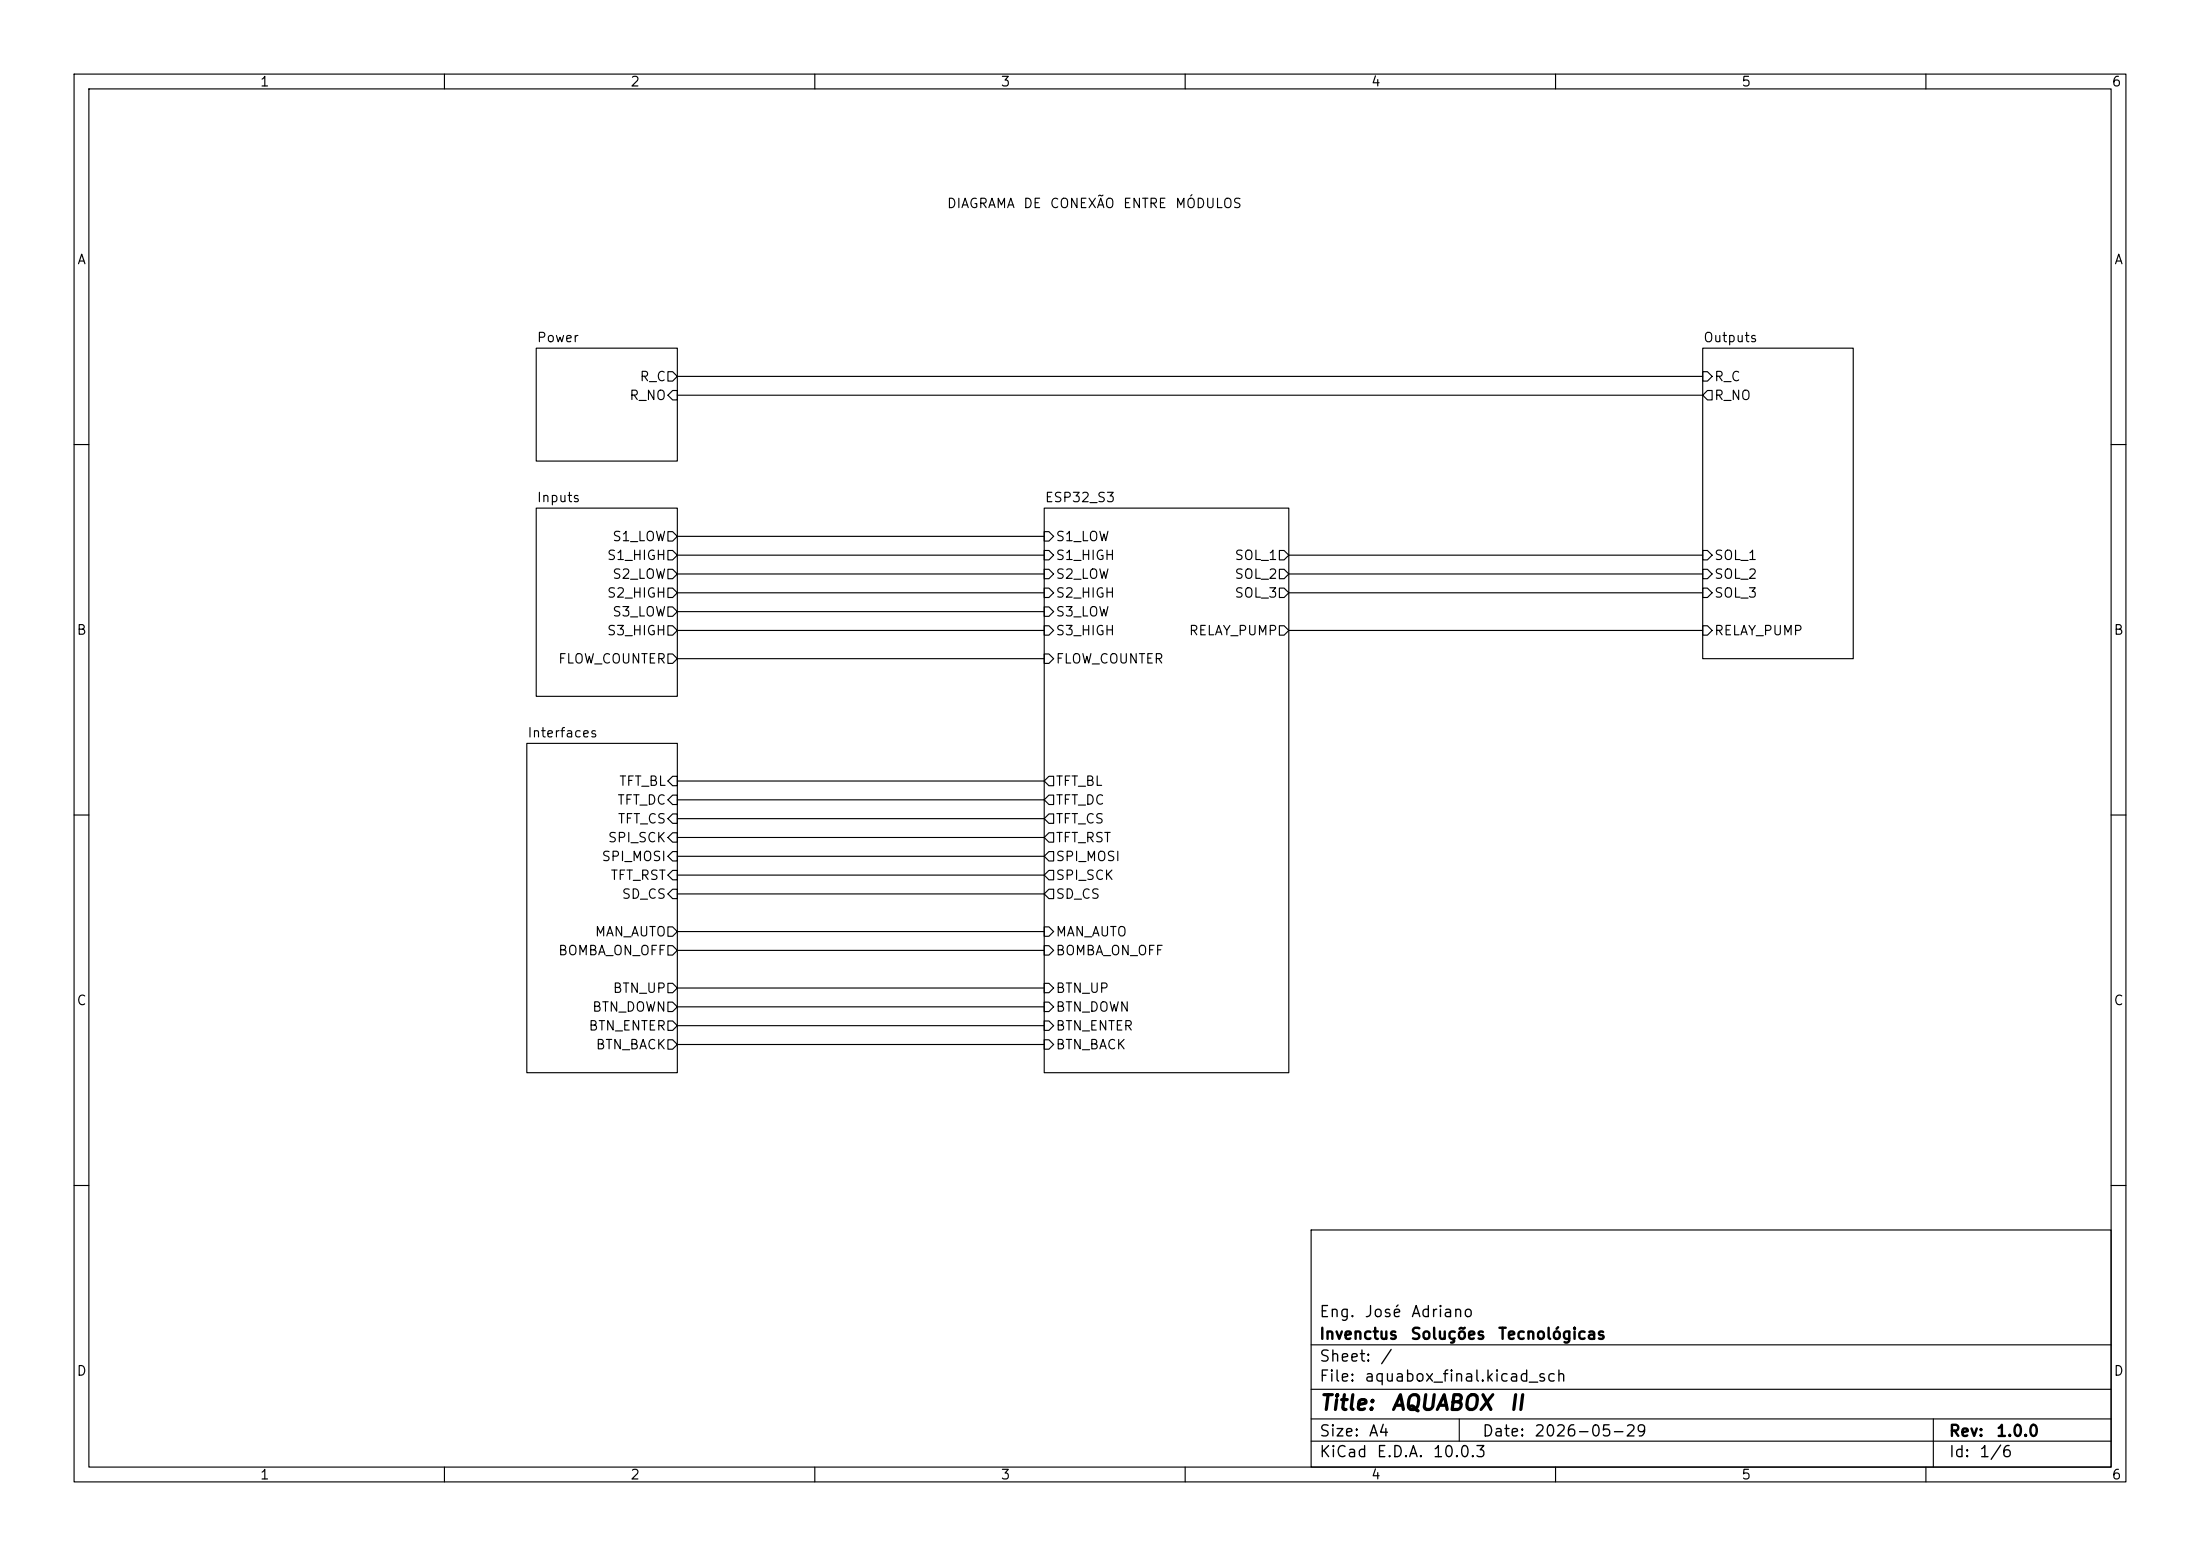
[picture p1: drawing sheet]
(kicad_sch
 (version 20260306)
 (generator "eeschema")
 (generator_version "10.0")
 (paper "A4")
 (title_block
  (title "AQUABOX II")
  (date "2026-05-29")
  (rev "1.0.0")
  (company "Invenctus Soluções Tecnológicas")
  (comment 1 "Eng. José Adriano"))
 (lib_symbols)
 (text "DIAGRAMA DE CONEXÃO ENTRE MÓDULOS"
  (exclude_from_sim no)
  (at 147.32 27.686 0)
  (effects (font (size 1.27 1.27))))
 (wire
  (pts (xy 91.44 118.11) (xy 140.97 118.11))
  (stroke (width 0) (type default)))
 (wire
  (pts (xy 91.44 120.65) (xy 140.97 120.65))
  (stroke (width 0) (type default)))
 (wire
  (pts (xy 91.44 135.89) (xy 140.97 135.89))
  (stroke (width 0) (type default)))
 (wire
  (pts (xy 91.44 125.73) (xy 140.97 125.73))
  (stroke (width 0) (type default)))
 (wire
  (pts (xy 91.44 74.93) (xy 140.97 74.93))
  (stroke (width 0) (type default)))
 (wire
  (pts (xy 91.44 82.55) (xy 140.97 82.55))
  (stroke (width 0) (type default)))
 (wire
  (pts (xy 91.44 140.97) (xy 140.97 140.97))
  (stroke (width 0) (type default)))
 (wire
  (pts (xy 91.44 80.01) (xy 140.97 80.01))
  (stroke (width 0) (type default)))
 (wire
  (pts (xy 173.99 80.01) (xy 229.87 80.01))
  (stroke (width 0) (type default)))
 (wire
  (pts (xy 173.99 85.09) (xy 229.87 85.09))
  (stroke (width 0) (type default)))
 (wire
  (pts (xy 91.44 138.43) (xy 140.97 138.43))
  (stroke (width 0) (type default)))
 (wire
  (pts (xy 91.44 72.39) (xy 140.97 72.39))
  (stroke (width 0) (type default)))
 (wire
  (pts (xy 91.44 77.47) (xy 140.97 77.47))
  (stroke (width 0) (type default)))
 (wire
  (pts (xy 91.44 85.09) (xy 140.97 85.09))
  (stroke (width 0) (type default)))
 (wire
  (pts (xy 91.44 107.95) (xy 140.97 107.95))
  (stroke (width 0) (type default)))
 (wire
  (pts (xy 91.44 53.34) (xy 229.87 53.34))
  (stroke (width 0) (type default)))
 (wire
  (pts (xy 91.44 115.57) (xy 140.97 115.57))
  (stroke (width 0) (type default)))
 (wire
  (pts (xy 173.99 74.93) (xy 229.87 74.93))
  (stroke (width 0) (type default)))
 (wire
  (pts (xy 91.44 105.41) (xy 140.97 105.41))
  (stroke (width 0) (type default)))
 (wire
  (pts (xy 91.44 113.03) (xy 140.97 113.03))
  (stroke (width 0) (type default)))
 (wire
  (pts (xy 91.44 133.35) (xy 140.97 133.35))
  (stroke (width 0) (type default)))
 (wire
  (pts (xy 91.44 128.27) (xy 140.97 128.27))
  (stroke (width 0) (type default)))
 (wire
  (pts (xy 91.44 88.9) (xy 140.97 88.9))
  (stroke (width 0) (type default)))
 (wire
  (pts (xy 91.44 110.49) (xy 140.97 110.49))
  (stroke (width 0) (type default)))
 (wire
  (pts (xy 91.44 50.8) (xy 229.87 50.8))
  (stroke (width 0) (type default)))
 (wire
  (pts (xy 173.99 77.47) (xy 229.87 77.47))
  (stroke (width 0) (type default)))
 (sheet
  (at 72.39 68.58)
  (size 19.05 25.4)
  (exclude_from_sim no)
  (in_bom yes)
  (on_board yes)
  (dnp no)
  (fields_autoplaced yes)
  (stroke (width 0.1524) (type solid))
  (fill (color 0 0 0 0))
  (property "Sheetname" "Inputs" (at 72.39 67.8684 0) (show_name no) (do_not_autoplace no) (effects (font (size 1.27 1.27)) (justify left bottom)))
  (property "Sheetfile" "inputs.kicad_sch" (at 72.39 94.5646 0) (hide yes) (show_name no) (do_not_autoplace no) (effects (font (size 1.27 1.27)) (justify left top)))
  (pin "S3_HIGH" output (at 91.44 85.09 0) (effects (font (size 1.27 1.27)) (justify right)))
  (pin "FLOW_COUNTER" output (at 91.44 88.9 0) (effects (font (size 1.27 1.27)) (justify right)))
  (pin "S2_LOW" output (at 91.44 77.47 0) (effects (font (size 1.27 1.27)) (justify right)))
  (pin "S1_HIGH" output (at 91.44 74.93 0) (effects (font (size 1.27 1.27)) (justify right)))
  (pin "S1_LOW" output (at 91.44 72.39 0) (effects (font (size 1.27 1.27)) (justify right)))
  (pin "S3_LOW" output (at 91.44 82.55 0) (effects (font (size 1.27 1.27)) (justify right)))
  (pin "S2_HIGH" output (at 91.44 80.01 0) (effects (font (size 1.27 1.27)) (justify right))))
 (sheet
  (at 140.97 68.58)
  (size 33.02 76.2)
  (exclude_from_sim no)
  (in_bom yes)
  (on_board yes)
  (dnp no)
  (fields_autoplaced yes)
  (stroke (width 0.1524) (type solid))
  (fill (color 0 0 0 0))
  (property "Sheetname" "ESP32_S3" (at 140.97 67.8684 0) (show_name no) (do_not_autoplace no) (effects (font (size 1.27 1.27)) (justify left bottom)))
  (property "Sheetfile" "esp32_s3.kicad_sch" (at 140.97 145.3646 0) (hide yes) (show_name no) (do_not_autoplace no) (effects (font (size 1.27 1.27)) (justify left top)))
  (pin "TFT_DC" output (at 140.97 107.95 180) (effects (font (size 1.27 1.27)) (justify left)))
  (pin "BTN_BACK" input (at 140.97 140.97 180) (effects (font (size 1.27 1.27)) (justify left)))
  (pin "MAN_AUTO" input (at 140.97 125.73 180) (effects (font (size 1.27 1.27)) (justify left)))
  (pin "BTN_DOWN" input (at 140.97 135.89 180) (effects (font (size 1.27 1.27)) (justify left)))
  (pin "BOMBA_ON_OFF" input (at 140.97 128.27 180) (effects (font (size 1.27 1.27)) (justify left)))
  (pin "SOL_3" output (at 173.99 80.01 0) (effects (font (size 1.27 1.27)) (justify right)))
  (pin "TFT_RST" output (at 140.97 113.03 180) (effects (font (size 1.27 1.27)) (justify left)))
  (pin "SPI_SCK" output (at 140.97 118.11 180) (effects (font (size 1.27 1.27)) (justify left)))
  (pin "S3_LOW" input (at 140.97 82.55 180) (effects (font (size 1.27 1.27)) (justify left)))
  (pin "FLOW_COUNTER" input (at 140.97 88.9 180) (effects (font (size 1.27 1.27)) (justify left)))
  (pin "BTN_UP" input (at 140.97 133.35 180) (effects (font (size 1.27 1.27)) (justify left)))
  (pin "RELAY_PUMP" output (at 173.99 85.09 0) (effects (font (size 1.27 1.27)) (justify right)))
  (pin "S1_LOW" input (at 140.97 72.39 180) (effects (font (size 1.27 1.27)) (justify left)))
  (pin "TFT_CS" output (at 140.97 110.49 180) (effects (font (size 1.27 1.27)) (justify left)))
  (pin "SPI_MOSI" output (at 140.97 115.57 180) (effects (font (size 1.27 1.27)) (justify left)))
  (pin "S2_HIGH" input (at 140.97 80.01 180) (effects (font (size 1.27 1.27)) (justify left)))
  (pin "BTN_ENTER" input (at 140.97 138.43 180) (effects (font (size 1.27 1.27)) (justify left)))
  (pin "S1_HIGH" input (at 140.97 74.93 180) (effects (font (size 1.27 1.27)) (justify left)))
  (pin "SOL_2" output (at 173.99 77.47 0) (effects (font (size 1.27 1.27)) (justify right)))
  (pin "SD_CS" output (at 140.97 120.65 180) (effects (font (size 1.27 1.27)) (justify left)))
  (pin "SOL_1" output (at 173.99 74.93 0) (effects (font (size 1.27 1.27)) (justify right)))
  (pin "S2_LOW" input (at 140.97 77.47 180) (effects (font (size 1.27 1.27)) (justify left)))
  (pin "TFT_BL" output (at 140.97 105.41 180) (effects (font (size 1.27 1.27)) (justify left)))
  (pin "S3_HIGH" input (at 140.97 85.09 180) (effects (font (size 1.27 1.27)) (justify left))))
 (sheet
  (at 72.39 46.99)
  (size 19.05 15.24)
  (exclude_from_sim no)
  (in_bom yes)
  (on_board yes)
  (dnp no)
  (fields_autoplaced yes)
  (stroke (width 0.1524) (type solid))
  (fill (color 0 0 0 0))
  (property "Sheetname" "Power" (at 72.39 46.2784 0) (show_name no) (do_not_autoplace no) (effects (font (size 1.27 1.27)) (justify left bottom)))
  (property "Sheetfile" "power.kicad_sch" (at 72.39 62.8146 0) (hide yes) (show_name no) (do_not_autoplace no) (effects (font (size 1.27 1.27)) (justify left top)))
  (pin "R_NO" input (at 91.44 53.34 0) (effects (font (size 1.27 1.27)) (justify right)))
  (pin "R_C" output (at 91.44 50.8 0) (effects (font (size 1.27 1.27)) (justify right))))
 (sheet
  (at 71.12 100.33)
  (size 20.32 44.45)
  (exclude_from_sim no)
  (in_bom yes)
  (on_board yes)
  (dnp no)
  (fields_autoplaced yes)
  (stroke (width 0.1524) (type solid))
  (fill (color 0 0 0 0))
  (property "Sheetname" "Interfaces" (at 71.12 99.6184 0) (show_name no) (do_not_autoplace no) (effects (font (size 1.27 1.27)) (justify left bottom)))
  (property "Sheetfile" "Interfaces.kicad_sch" (at 71.12 145.3646 0) (hide yes) (show_name no) (do_not_autoplace no) (effects (font (size 1.27 1.27)) (justify left top)))
  (pin "TFT_CS" input (at 91.44 110.49 0) (effects (font (size 1.27 1.27)) (justify right)))
  (pin "MAN_AUTO" output (at 91.44 125.73 0) (effects (font (size 1.27 1.27)) (justify right)))
  (pin "SPI_MOSI" input (at 91.44 115.57 0) (effects (font (size 1.27 1.27)) (justify right)))
  (pin "TFT_BL" input (at 91.44 105.41 0) (effects (font (size 1.27 1.27)) (justify right)))
  (pin "SD_CS" input (at 91.44 120.65 0) (effects (font (size 1.27 1.27)) (justify right)))
  (pin "BTN_BACK" output (at 91.44 140.97 0) (effects (font (size 1.27 1.27)) (justify right)))
  (pin "BTN_DOWN" output (at 91.44 135.89 0) (effects (font (size 1.27 1.27)) (justify right)))
  (pin "SPI_SCK" input (at 91.44 113.03 0) (effects (font (size 1.27 1.27)) (justify right)))
  (pin "BTN_UP" output (at 91.44 133.35 0) (effects (font (size 1.27 1.27)) (justify right)))
  (pin "BTN_ENTER" output (at 91.44 138.43 0) (effects (font (size 1.27 1.27)) (justify right)))
  (pin "TFT_DC" input (at 91.44 107.95 0) (effects (font (size 1.27 1.27)) (justify right)))
  (pin "TFT_RST" input (at 91.44 118.11 0) (effects (font (size 1.27 1.27)) (justify right)))
  (pin "BOMBA_ON_OFF" output (at 91.44 128.27 0) (effects (font (size 1.27 1.27)) (justify right))))
 (sheet
  (at 229.87 46.99)
  (size 20.32 41.91)
  (exclude_from_sim no)
  (in_bom yes)
  (on_board yes)
  (dnp no)
  (fields_autoplaced yes)
  (stroke (width 0.1524) (type solid))
  (fill (color 0 0 0 0))
  (property "Sheetname" "Outputs" (at 229.87 46.2784 0) (show_name no) (do_not_autoplace no) (effects (font (size 1.27 1.27)) (justify left bottom)))
  (property "Sheetfile" "solenoids.kicad_sch" (at 229.87 89.4846 0) (hide yes) (show_name no) (do_not_autoplace no) (effects (font (size 1.27 1.27)) (justify left top)))
  (pin "R_C" input (at 229.87 50.8 180) (effects (font (size 1.27 1.27)) (justify left)))
  (pin "R_NO" output (at 229.87 53.34 180) (effects (font (size 1.27 1.27)) (justify left)))
  (pin "SOL_3" input (at 229.87 80.01 180) (effects (font (size 1.27 1.27)) (justify left)))
  (pin "SOL_2" input (at 229.87 77.47 180) (effects (font (size 1.27 1.27)) (justify left)))
  (pin "RELAY_PUMP" input (at 229.87 85.09 180) (effects (font (size 1.27 1.27)) (justify left)))
  (pin "SOL_1" input (at 229.87 74.93 180) (effects (font (size 1.27 1.27)) (justify left))))
 (sheet_instances
  (path ""
   (page "1")))
 (embedded_fonts no))
